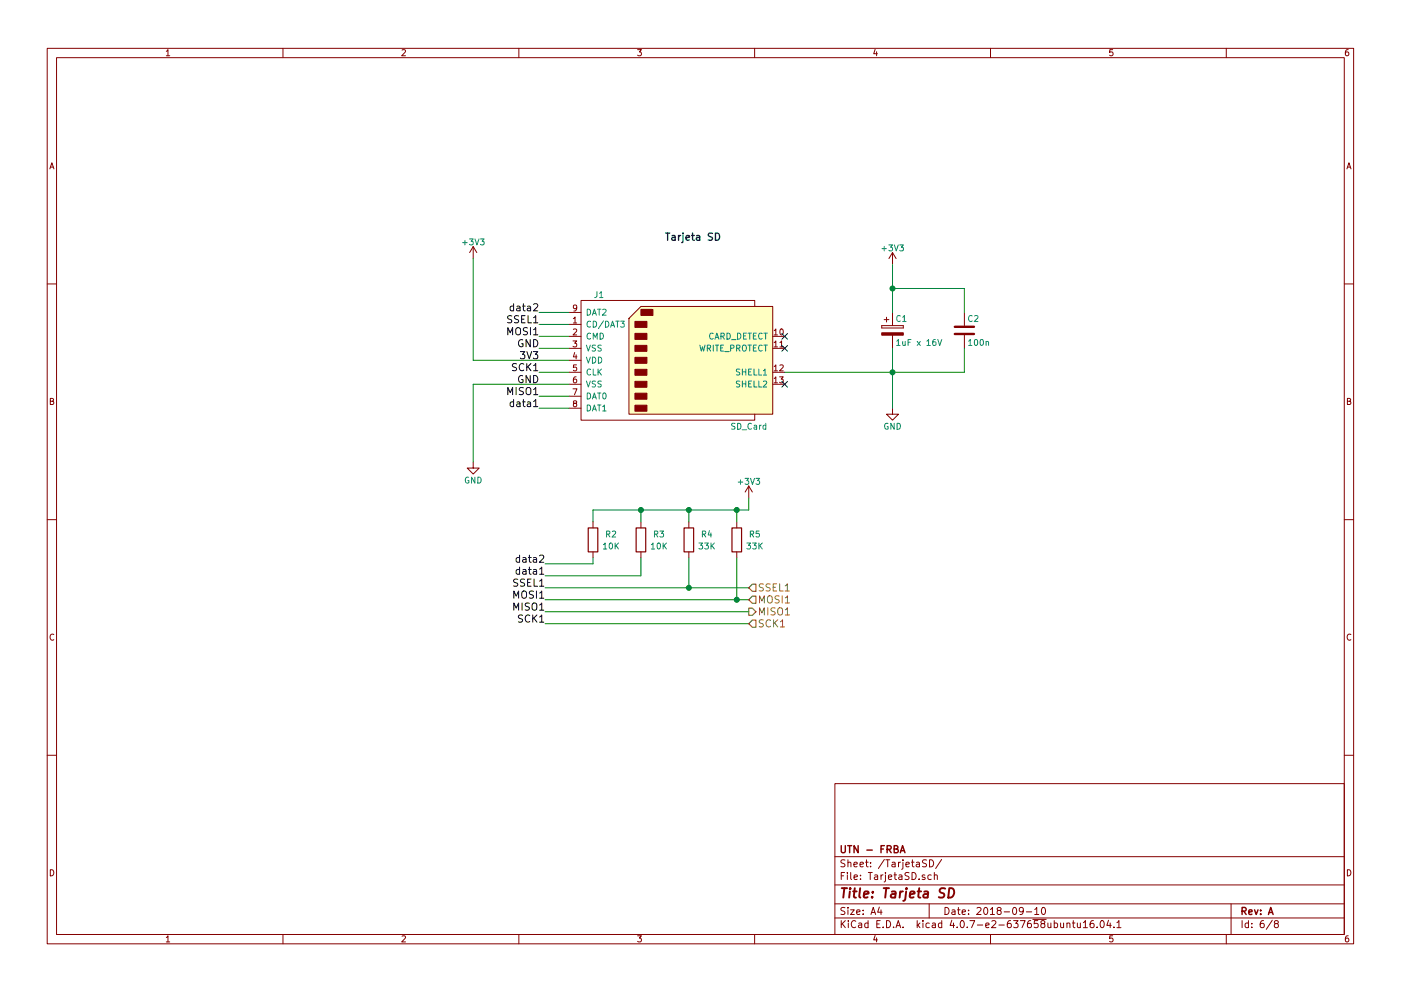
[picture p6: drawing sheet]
EESchema Schematic File Version 2
LIBS:power
LIBS:device
LIBS:switches
LIBS:relays
LIBS:motors
LIBS:transistors
LIBS:conn
LIBS:linear
LIBS:regul
LIBS:74xx
LIBS:cmos4000
LIBS:adc-dac
LIBS:memory
LIBS:xilinx
LIBS:microcontrollers
LIBS:dsp
LIBS:microchip
LIBS:analog_switches
LIBS:motorola
LIBS:texas
LIBS:intel
LIBS:audio
LIBS:interface
LIBS:digital-audio
LIBS:philips
LIBS:display
LIBS:cypress
LIBS:siliconi
LIBS:opto
LIBS:atmel
LIBS:contrib
LIBS:valves
LIBS:dk_RF-Transceiver-Modules
LIBS:acc_mpu6050_gy521_board
LIBS:lpcxpresso_lpc1769_revb
LIBS:gps_em506
LIBS:acc_mpu9250_board
LIBS:pbase-cache
EELAYER 25 0
EELAYER END
$Descr A4 11693 8268
encoding utf-8
Sheet 6 8
Title "Tarjeta SD"
Date "2018-09-10"
Rev "A"
Comp "UTN - FRBA"
Comment1 ""
Comment2 ""
Comment3 ""
Comment4 ""
$EndDescr
$Comp
L SD_Card J1
U 1 1
P 5650 3000
F 0 "J1" H 5000 3550 50  0000 C CNN
F 1 "SD_Card" H 6250 2450 50  0000 C CNN
F 2 "footprints:SD_TE_2041021_edit" H 5850 3350 50  0001 C CNN
F 3 "" H 5650 3000 50  0001 C CNN
	1    5650 3000
	1    0    0    -1  
$EndComp
$Comp
L +3V3 #PWR013
U 1 1
P 3950 2150
F 0 "#PWR013" H 3950 2000 50  0001 C CNN
F 1 "+3V3" H 3950 2290 50  0000 C CNN
F 2 "" H 3950 2150 50  0001 C CNN
F 3 "" H 3950 2150 50  0001 C CNN
	1    3950 2150
	1    0    0    -1  
$EndComp
$Comp
L GND #PWR014
U 1 1
P 3950 3850
F 0 "#PWR014" H 3950 3600 50  0001 C CNN
F 1 "GND" H 3950 3700 50  0000 C CNN
F 2 "" H 3950 3850 50  0001 C CNN
F 3 "" H 3950 3850 50  0001 C CNN
	1    3950 3850
	1    0    0    -1  
$EndComp
$Comp
L CP C1
U 1 1
P 7450 2750
F 0 "C1" H 7475 2850 50  0000 L CNN
F 1 "1uF x 16V" H 7475 2650 50  0000 L CNN
F 2 "Capacitors_Tantalum_SMD:CP_Tantalum_Case-A_EIA-3216-18_Hand" H 7488 2600 50  0001 C CNN
F 3 "" H 7450 2750 50  0001 C CNN
	1    7450 2750
	1    0    0    -1  
$EndComp
$Comp
L C C2
U 1 1
P 8050 2750
F 0 "C2" H 8075 2850 50  0000 L CNN
F 1 "100n" H 8075 2650 50  0000 L CNN
F 2 "Capacitors_SMD:C_0805_HandSoldering" H 8088 2600 50  0001 C CNN
F 3 "" H 8050 2750 50  0001 C CNN
	1    8050 2750
	1    0    0    -1  
$EndComp
$Comp
L +3V3 #PWR015
U 1 1
P 7450 2200
F 0 "#PWR015" H 7450 2050 50  0001 C CNN
F 1 "+3V3" H 7450 2340 50  0000 C CNN
F 2 "" H 7450 2200 50  0001 C CNN
F 3 "" H 7450 2200 50  0001 C CNN
	1    7450 2200
	1    0    0    -1  
$EndComp
$Comp
L GND #PWR016
U 1 1
P 7450 3400
F 0 "#PWR016" H 7450 3150 50  0001 C CNN
F 1 "GND" H 7450 3250 50  0000 C CNN
F 2 "" H 7450 3400 50  0001 C CNN
F 3 "" H 7450 3400 50  0001 C CNN
	1    7450 3400
	1    0    0    -1  
$EndComp
Wire Wire Line
	4750 3000 3950 3000
Wire Wire Line
	3950 3000 3950 2150
Wire Wire Line
	4750 3200 3950 3200
Wire Wire Line
	3950 3200 3950 3850
Wire Wire Line
	8050 3100 8050 2900
Wire Wire Line
	6550 3100 8050 3100
Wire Wire Line
	7450 2900 7450 3400
Connection ~ 7450 3100
Wire Wire Line
	7450 2200 7450 2600
Wire Wire Line
	7450 2400 8050 2400
Wire Wire Line
	8050 2400 8050 2600
Connection ~ 7450 2400
NoConn ~ 6550 3200
NoConn ~ 6550 2900
NoConn ~ 6550 2800
Wire Wire Line
	4750 2600 4500 2600
Wire Wire Line
	4750 2700 4500 2700
Wire Wire Line
	4750 2800 4500 2800
Wire Wire Line
	4750 2900 4500 2900
Wire Wire Line
	4750 3100 4500 3100
Wire Wire Line
	4750 3300 4500 3300
Wire Wire Line
	4750 3400 4500 3400
Text Label 4500 2600 2    60   ~ 0
data2
Text Label 4500 2700 2    60   ~ 0
SSEL1
Text Label 4500 2800 2    60   ~ 0
MOSI1
Text Label 4500 2900 2    60   ~ 0
GND
Text Label 4500 3200 2    60   ~ 0
GND
Text Label 4500 3100 2    60   ~ 0
SCK1
Text Label 4500 3000 2    60   ~ 0
3V3
Text Label 4500 3300 2    60   ~ 0
MISO1
Text Label 4500 3400 2    60   ~ 0
data1
$Comp
L R R2
U 1 1
P 4950 4500
F 0 "R2" H 5100 4550 50  0000 C CNN
F 1 "10K" H 5100 4450 50  0000 C CNN
F 2 "Resistors_SMD:R_0805_HandSoldering" V 4880 4500 50  0001 C CNN
F 3 "" H 4950 4500 50  0001 C CNN
	1    4950 4500
	1    0    0    -1  
$EndComp
$Comp
L R R3
U 1 1
P 5350 4500
F 0 "R3" H 5500 4550 50  0000 C CNN
F 1 "10K" H 5500 4450 50  0000 C CNN
F 2 "Resistors_SMD:R_0805_HandSoldering" V 5280 4500 50  0001 C CNN
F 3 "" H 5350 4500 50  0001 C CNN
	1    5350 4500
	1    0    0    -1  
$EndComp
$Comp
L R R4
U 1 1
P 5750 4500
F 0 "R4" H 5900 4550 50  0000 C CNN
F 1 "33K" H 5900 4450 50  0000 C CNN
F 2 "Resistors_SMD:R_0805_HandSoldering" V 5680 4500 50  0001 C CNN
F 3 "" H 5750 4500 50  0001 C CNN
	1    5750 4500
	1    0    0    -1  
$EndComp
$Comp
L R R5
U 1 1
P 6150 4500
F 0 "R5" H 6300 4550 50  0000 C CNN
F 1 "33K" H 6300 4450 50  0000 C CNN
F 2 "Resistors_SMD:R_0805_HandSoldering" V 6080 4500 50  0001 C CNN
F 3 "" H 6150 4500 50  0001 C CNN
	1    6150 4500
	1    0    0    -1  
$EndComp
$Comp
L +3V3 #PWR017
U 1 1
P 6250 4150
F 0 "#PWR017" H 6250 4000 50  0001 C CNN
F 1 "+3V3" H 6250 4290 50  0000 C CNN
F 2 "" H 6250 4150 50  0001 C CNN
F 3 "" H 6250 4150 50  0001 C CNN
	1    6250 4150
	1    0    0    -1  
$EndComp
Wire Wire Line
	4950 4350 4950 4250
Wire Wire Line
	4950 4250 6250 4250
Wire Wire Line
	6250 4250 6250 4150
Wire Wire Line
	5350 4350 5350 4250
Connection ~ 5350 4250
Wire Wire Line
	5750 4350 5750 4250
Connection ~ 5750 4250
Wire Wire Line
	6150 4350 6150 4250
Connection ~ 6150 4250
Wire Wire Line
	4950 4650 4950 4700
Wire Wire Line
	4950 4700 4550 4700
Wire Wire Line
	5350 4650 5350 4800
Wire Wire Line
	5350 4800 4550 4800
Wire Wire Line
	5750 4650 5750 4900
Wire Wire Line
	4550 4900 6250 4900
Wire Wire Line
	6150 4650 6150 5000
Wire Wire Line
	4550 5000 6250 5000
Connection ~ 5750 4900
Connection ~ 6150 5000
Wire Wire Line
	4550 5100 6250 5100
Wire Wire Line
	4550 5200 6250 5200
Text Label 4550 4700 2    60   ~ 0
data2
Text Label 4550 4800 2    60   ~ 0
data1
Text Label 4550 4900 2    60   ~ 0
SSEL1
Text Label 4550 5000 2    60   ~ 0
MOSI1
Text Label 4550 5100 2    60   ~ 0
MISO1
Text Label 4550 5200 2    60   ~ 0
SCK1
Text HLabel 6250 4900 2    60   Input ~ 0
SSEL1
Text HLabel 6250 5000 2    60   Input ~ 0
MOSI1
Text HLabel 6250 5100 2    60   Output ~ 0
MISO1
Text HLabel 6250 5200 2    60   Input ~ 0
SCK1
Text Notes 5550 2000 0    60   ~ 12
Tarjeta SD\n
$EndSCHEMATC
